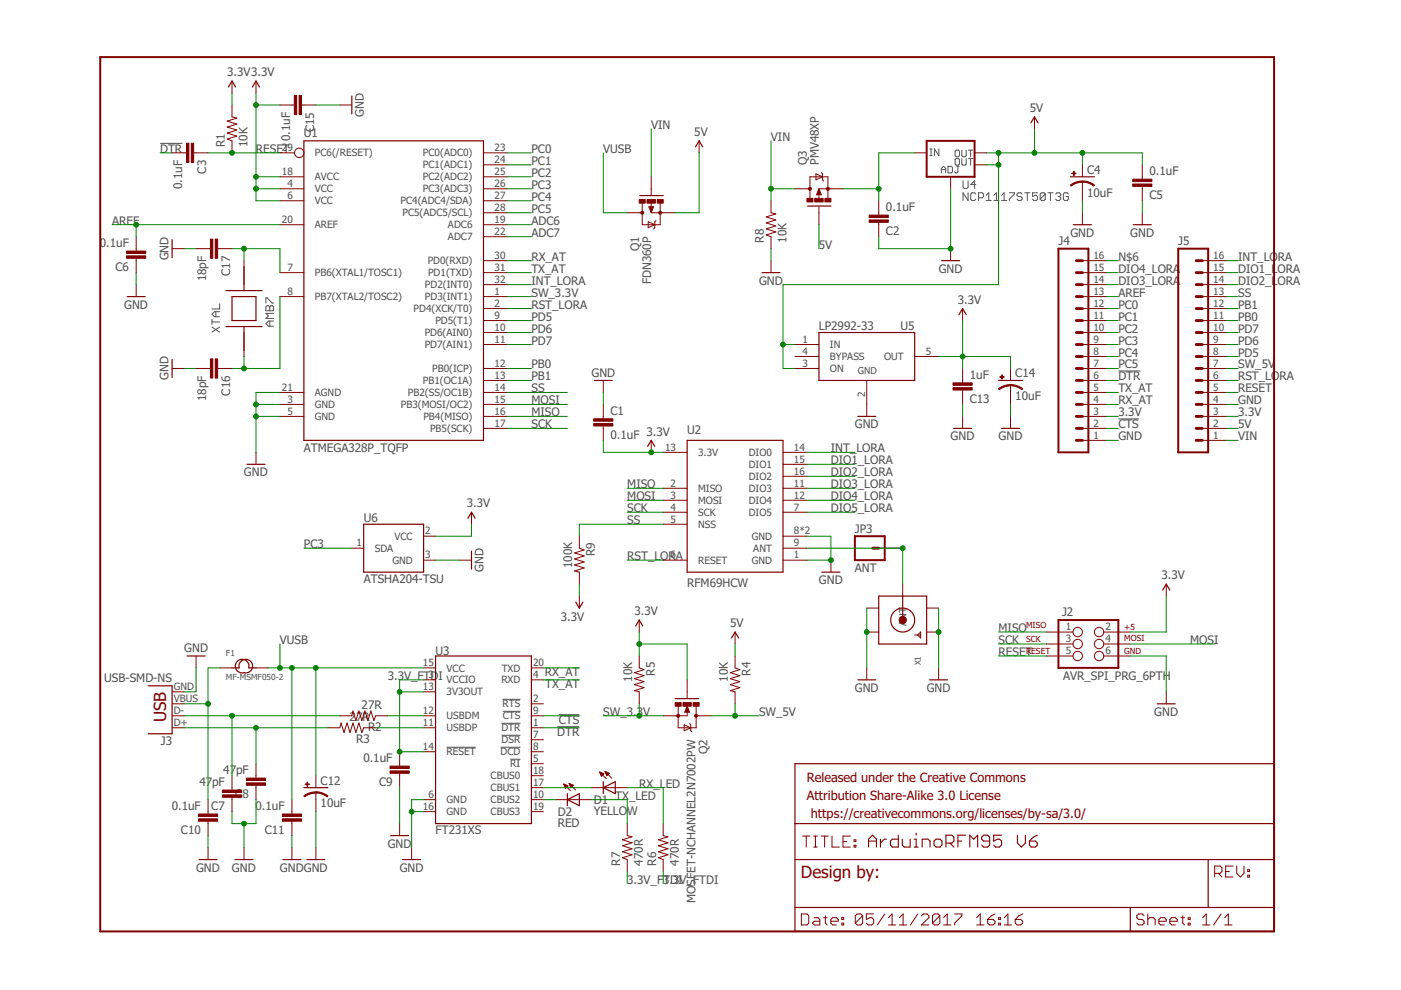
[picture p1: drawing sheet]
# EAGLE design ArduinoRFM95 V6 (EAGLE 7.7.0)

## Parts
C1  0.1uF  CAP0603-CAP  [0603-CAP]
C2  0.1uF  CAP0603-CAP  [0603-CAP]
C3  0.1uF  CAP0603-CAP  [0603-CAP]
C4  10uF  CAP_POL3528-KIT  [EIA3528-KIT]
C5  0.1uF  CAP0603-CAP  [0603-CAP]
C6  0.1uF  CAP0603-CAP  [0603-CAP]
C7  47pF  CAP0603-CAP  [0603-CAP]
C8  47pF  CAP0603-CAP  [0603-CAP]
C9  0.1uF  CAP0603-CAP  [0603-CAP]
C10  0.1uF  CAP0603-CAP  [0603-CAP]
C11  0.1uF  CAP0603-CAP  [0603-CAP]
C12  10uF  CAP_POL3528-KIT  [EIA3528-KIT]
C13  1uF  CAP0603-CAP  [0603-CAP]
C14  10uF  CAP_POL3528-KIT  [EIA3528-KIT]
C15  0.1uF  CAP0603-CAP  [0603-CAP]
C16  18pF  CAP0603-CAP  [0603-CAP]
C17  18pF  CAP0603-CAP  [0603-CAP]
D1  YELLOW  LEDCHIP-LED0603  [CHIP-LED0603]
D2  RED  LEDCHIP-LED0603  [CHIP-LED0603]
F1  MF-MSMF050-2  SMD-PPTC-USE-PPTC-0.50A-15V-0.15OHM(1812)  [F1812]
FRAME1  FRAME-LETTER  [CREATIVE_COMMONS]
J2  AVR_SPI_PRG_6PTH  [2X3]
J3  USB-SMD-NS  [USB-MINIB-NOSTOP]
J4  M161X16_NO_SILK  [1X16_NO_SILK]
J5  M161X16_NO_SILK  [1X16_NO_SILK]
JP3  M01NOSILK-KIT  [1X01NS-KIT]
Q1  FDN360P  MOSFET-PCHANNELSMD  [SOT23-3]
Q2  MOSFET-NCHANNEL2N7002PW  [SOT323]
Q3  PMV48XP  MOSFET-PCHANNELSMD  [SOT23-3]
R1  10K  RESISTOR0603-RES  [0603-RES]
R2  27R  RESISTOR0603-RES  [0603-RES]
R3  27R  RESISTOR0603-RES  [0603-RES]
R4  10K  RESISTOR0603  [0603-RES]
R5  10K  RESISTOR0603-RES  [0603-RES]
R6  470R  RESISTOR0603-RES  [0603-RES]
R7  470R  RESISTOR0603-RES  [0603-RES]
R8  10K  RESISTOR0603-RES  [0603-RES]
R9  100K  RESISTOR0603-RES  [0603-RES]
U1  ATMEGA328P_TQFP  [TQFP32-08]
U2  RFM69HCW  [RFM69HCW-XXXS2]
U3  FT231XS  [SSOP20_L]
U4  NCP1117ST50T3G  V_REG_LM1117SOT223  [SOT223]
U5  LP2992-33  LP2992-3.3  [SOT-23-5]
U6  ATSHA204-TSU  [SOT23-3]
X1  SMACONNECTOR_EDGE_UFL  [SMA_EDGELAUNCH_UFL]
XTAL  AMB7  [2-SMD_ABM7]

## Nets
3.3V: C1.2 C13.2 C14.A(+) C15.2 J2.2 J4.3 J5.3 Q2.1(G) R1.2 R5.1 R9.2 U1.4(VCC) U1.6(VCC) U1.18(AVCC) U2.13(3.3V) U5.5(OUT) U6.2(VCC)
3.3V_FTDI: C9.2 R6.1 R7.1 U3.3(VCCIO) U3.13(3V3OUT) U3.14(!RESET)
5V: C4.A(+) C5.2 J5.2 Q1.2(S) Q3.1(G) R4.1 U4.2(OUT) U4.4(OUT) U5.1(IN) U5.3(ON)
!CTS: J4.2 U3.9(!CTS)
!DTR: C3.2 J4.6 U3.1(!DTR)
ADC6: U1.19(ADC6)
ADC7: U1.22(ADC7)
ANT: JP3.1 U2.9(ANT) X1.P(ANT)
AREF: C6.2 J4.13 U1.20(AREF)
DIO1_LORA: J5.15 U2.15(DIO1)
DIO2_LORA: J5.14 U2.16(DIO2)
DIO3_LORA: J4.14 U2.11(DIO3)
DIO4_LORA: J4.15 U2.12(DIO4)
DIO5_LORA: U2.7(DIO5)
GND: C1.1 C2.1 C4.C(-) C5.1 C6.1 C7.1 C8.1 C9.1 C10.1 C11.1 C12.C(-) C13.1 C14.C(-) C15.1 C16.2 C17.2 J2.6 J3.GND J4.1 J5.4 R8.1 U1.3(GND) U1.5(GND) U1.21(AGND) U2.1(GND) U2.8(GND) U2.10(GND) U3.6(GND) U3.16(GND) U4.1(ADJ) U5.2(GND) U6.3(GND) X1.GND@1(GND1) X1.GND@2(GND2) X1.GND@3(GND3) X1.GND@4(GND4)
INT_LORA: J5.16 U1.32(PD2(INT0)) U2.14(DIO0)
MISO: J2.1 U1.16(PB4(MISO)) U2.2(MISO)
MOSI: J2.4 U1.15(PB3(MOSI/OC2)) U2.3(MOSI)
N$1: R3.1 U3.11(USBDP)
N$2: C7.2 J3.D- R2.2
N$3 [Vin]: C2.2 Q3.2(S) U4.3(IN)
N$4: R2.1 U3.12(USBDM)
N$5: C10.2 F1.1 J3.VBUS
N$6: J4.16
N$7: C17.1 U1.7(PB6(XTAL1/TOSC1)) XTAL.P$2
N$8: D2.C U3.10(CBUS2)
N$9: C16.1 U1.8(PB7(XTAL2/TOSC2)) XTAL.P$1
N$10: C8.2 J3.D+ R3.2
N$11: D1.C U3.17(CBUS1)
PB0: J5.11 U1.12(PB0(ICP))
PB1: J5.12 U1.13(PB1(OC1A))
PC0: J4.12 U1.23(PC0(ADC0))
PC1: J4.11 U1.24(PC1(ADC1))
PC2: J4.10 U1.25(PC2(ADC2))
PC3: J4.9 U1.26(PC3(ADC3)) U6.1(SDA)
PC4: J4.8 U1.27(PC4(ADC4/SDA))
PC5: J4.7 U1.28(PC5(ADC5/SCL))
PD5: J5.8 U1.9(PD5(T1))
PD6: J5.9 U1.10(PD6(AIN0))
PD7: J5.10 U1.11(PD7(AIN1))
RESET: C3.1 J2.5 J5.5 R1.1 U1.29(PC6(/RESET))
RST_LORA: J5.6 U1.2(PD4(XCK/T0)) U2.6(RESET)
RX_AT: J4.4 U1.30(PD0(RXD)) U3.20(TXD)
RX_LED: D1.A R6.2
SCK: J2.3 U1.17(PB5(SCK)) U2.4(SCK)
SS: J5.13 R9.1 U1.14(PB2(SS/OC1B)) U2.5(NSS)
SW_3.3V: Q2.2(S) R5.2 U1.1(PD3(INT1))
SW_5V: J5.7 Q2.3(D) R4.2
TX_AT: J4.5 U1.31(PD1(TXD)) U3.4(RXD)
TX_LED: D2.A R7.2
VIN [Vin]: J5.1 Q1.1(G) Q3.3(D) R8.2
VUSB: C11.2 C12.A(+) F1.2 Q1.3(D) U3.15(VCC)
Unconnected: U3.2(!RTS) U3.5(!RI) U3.7(!DSR) U3.8(!DCD) U3.18(CBUS0) U3.19(CBUS3) U5.4(BYPASS)

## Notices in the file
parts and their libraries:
SparkFun-DigitalIC: Licensing: Creative Commons ShareAlike 4.0 International - https://creativecommons.org/licenses/by-sa/4.0
SparkFun-Retired: Released under the Creative Commons Attribution Share-Alike 3.0 License
SparkFun-Retired: https://creativecommons.org/licenses/by-sa/3.0
